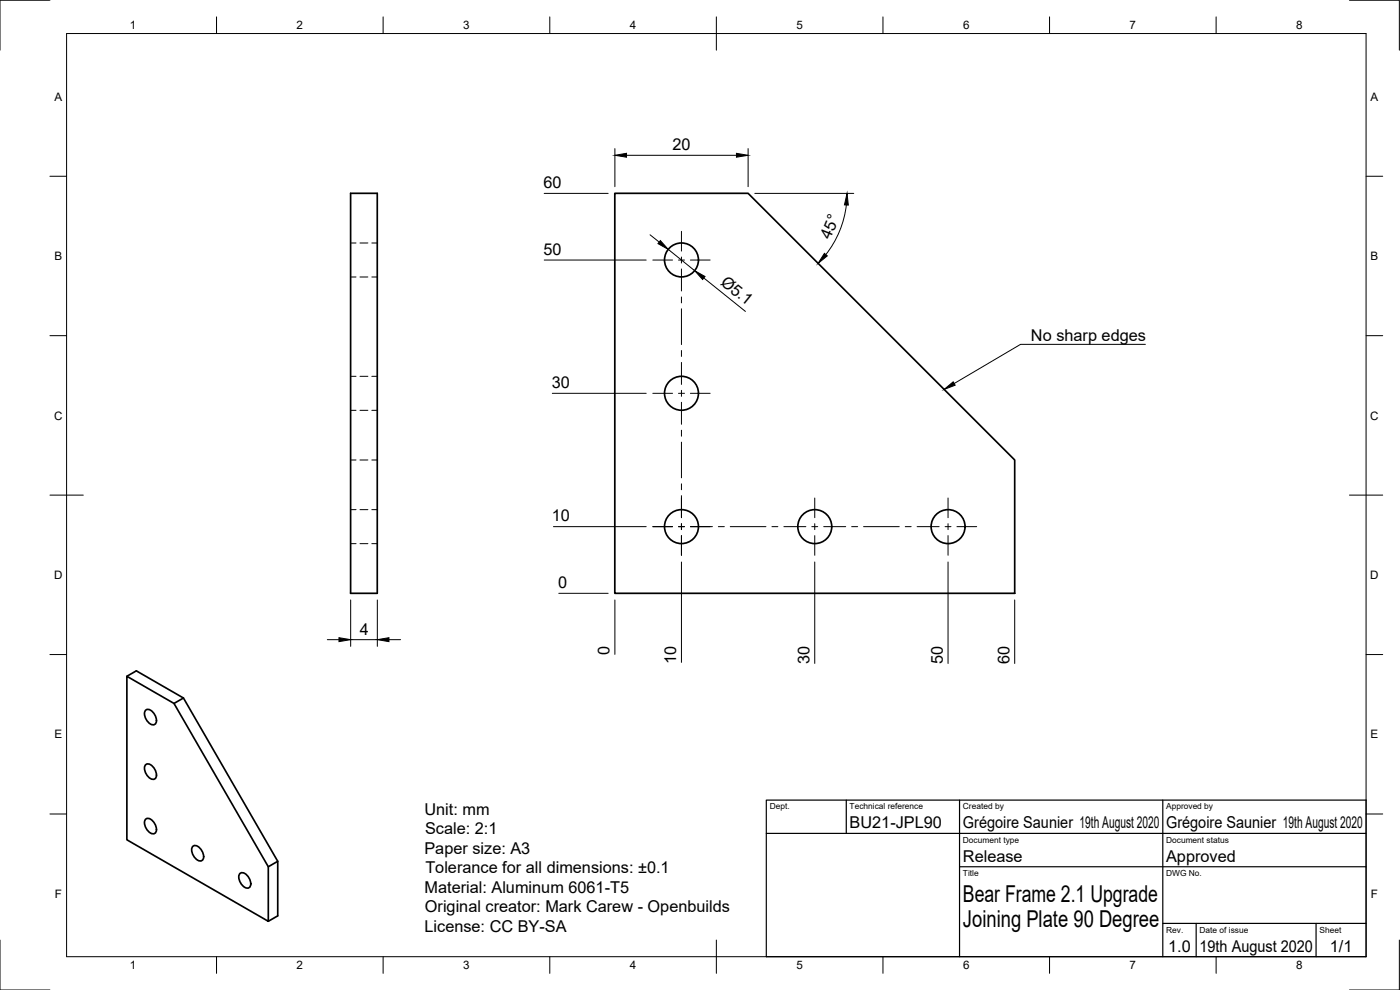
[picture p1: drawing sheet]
<svg xmlns="http://www.w3.org/2000/svg" width="420mm" height="297mm" viewBox="0 0 420 297" stroke-linecap="round" stroke-linejoin="round" font-family="sans-serif">
<!-- layer: Visible -->
<g fill="none" stroke="#000" stroke-width=".51">
<path d="M105.2 58h8v120h-8zM184.5 58h40l80 80v40h-120zM38.1 202.9l2.8-1.6 14.2 8.1 28.3 49v16.4l-2.9 1.6M38.1 202.9l14.1 8.2 28.3 49v16.3l-42.4-24.4zM43.6 213.2a1.59 1.59 0 0 1 2.5 .7l.6 1.1a1.46 1.46 0 0 1 .3 1.6 1.46 1.46 0 0 1-1.4 .8 3.5 3.5 0 0 1-2-4.2zM55.1 209.4l-2.9 1.7M43.6 229.6a1.59 1.59 0 0 1 2.5 .6l.6 1.2a1.46 1.46 0 0 1 .3 1.5 1.46 1.46 0 0 1-1.4 .9 3.5 3.5 0 0 1-2-4.2zM43.6 245.9a1.59 1.59 0 0 1 2.5 .7l.6 1.1a1.46 1.46 0 0 1 .3 1.6 1.46 1.46 0 0 1-1.4 .8 3.5 3.5 0 0 1-2-4.2zM57.8 254.1a1.59 1.59 0 0 1 2.4 .6l.7 1.2a1.46 1.46 0 0 1 .2 1.5 1.46 1.46 0 0 1-1.3 .9 3.5 3.5 0 0 1-2-4.2zM83.4 258.4l-2.9 1.7M71.9 262.2a1.59 1.59 0 0 1 2.5 .7l.6 1.1a1.46 1.46 0 0 1 .3 1.6 1.46 1.46 0 0 1-1.4 .8 3.5 3.5 0 0 1-2-4.2z"/>
<circle cx="204.5" cy="78" r="5.1"/>
<circle cx="204.5" cy="118" r="5.1"/>
<circle cx="204.5" cy="158" r="5.1"/>
<circle cx="244.5" cy="158" r="5.1"/>
<circle cx="284.5" cy="158" r="5.1"/>
</g>
<!-- layer: Hidden -->
<g fill="none" stroke="#000" stroke-width=".3">
<path d="M105.2 72.9h1.6M108 72.9h2.4M111.6 72.9h1.6M105.2 83.1h1.6M108 83.1h2.4M111.6 83.1h1.6M105.2 112.9h1.6M108 112.9h2.4M111.6 112.9h1.6M105.2 138h1.6M105.2 123.1h1.6M108 138h2.4"/>
<path d="M108 123.1h2.4M111.6 138h1.6M111.6 123.1h1.6M105.2 152.9h1.6M108 152.9h2.4M111.6 152.9h1.6M105.2 163.1h1.6M108 163.1h2.4M111.6 163.1h1.6"/>
</g>
<!-- layer: Border -->
<g fill="none" stroke="#000" stroke-width=".3">
<path d="M15 .1h-15v15M20 10.1h390v276.9h-390zM65 5.1v5M115 5.1v5M165 5.1v5M215 5.1v10M265 5.1v5M315 5.1v5M365 5.1v5M405 .1h15v15M15 52.9h5M410 52.9h5"/>
<path d="M15 100.7h5M410 100.7h5M15 148.6h10M405 148.6h10M15 196.4h5M410 196.4h5M15 244.2h5M410 244.2h5M0 282.1v14.9h15M65 287v5M115 287v5M165 287v5"/>
<path d="M215 282.1v9.9M265 287v5M315 287v5M365 287v5M420 282.1v14.9h-15"/>
</g>
<!-- layer: TitleBlock -->
<path d="M230 240.1h180v46.9h-180zM230 250h180M254 240.1v9.9M288 240.1v46.9M349 240.1v46.9M288 260.1h122M349 277.1h61M359 277.1v9.9M395 277.1v9.9" fill="none" stroke="#000" stroke-width=".36"/>
<!-- layer: Center Lines -->
<g fill="none" stroke="#000" stroke-width=".3">
<path d="M195.9 78h5.9M203.6 78h1.8M204.5 69.4v5.9M204.5 77.1v1.8M207.2 78h5.9M204.5 80.7v6.6M204.5 89.1v1.8M204.5 92.7v10.7M195.9 118h5.9M203.6 118h1.8M204.5 105.2v1.7M204.5 108.7v6.6"/>
<path d="M204.5 117.1v1.8M207.2 118h5.9M204.5 120.7v6.6M204.5 129.1v1.8M204.5 132.7v10.7M195.9 158h5.9M203.6 158h1.8M204.5 145.2v1.7M204.5 148.7v6.6M204.5 157.1v1.8M207.2 158h6.6M215.6 158h1.8"/>
<path d="M219.2 158h10.7M231.7 158h1.7M235.2 158h6.7M243.6 158h1.8M244.5 149.4v5.9M244.5 157.1v1.8M247.2 158h6.6M255.6 158h1.8M259.2 158h10.7M271.7 158h1.8M275.2 158h6.6M283.6 158h1.8"/>
<path d="M284.5 149.4v5.9M284.5 157.1v1.8M287.2 158h5.9M204.5 160.7v5.9M244.5 160.7v5.9M284.5 160.7v5.9"/>
</g>
<!-- layer: Dimensions -->
<g fill="none" stroke="#000" stroke-width=".3">
<path d="M163.3 58h19.2M184.5 44.6v11.4M188 46.6h33M224.5 44.6v11.4M226.5 58h29.7M163.3 78h30.6M195.1 70.4l2.7 2.2M200.6 74.8l7.9 6.4M254 61.5a29.7 29.7 0 0 1-6.2 14.9M211.2 83.4l12.5 10M165.8 118h28.1M166.1 158h27.8"/>
<path d="M167.7 178h14.8M204.5 168.6v30.1M244.5 168.6v30.5M284.5 168.6v30.5M98.2 191.9h3.5M105.2 180v13.9M105.2 191.9h8M113.2 180v13.9M116.7 191.9h3.5M184.5 180v16.3M304.5 180v19.1"/>
</g>
<path d="M184.5 46.6l3.5-.6v1.2zM221 46l3.5 .6-3.5 .6zM198.2 72.2l2.4 2.6-3.1-1.7zM247.4 76l.9 .8-2.8 2.2zM254.2 58l.4 3.5h-1.2zM208.5 81.2l3.1 1.8-.7 .9zM101.7 191.3l3.5 .6-3.5 .6zM113.2 191.9l3.5-.6v1.2z" fill="#000" stroke="#000" stroke-width=".3"/>
<!-- layer: Annotations -->
<path d="M283.3 116.8l2.8-2.2 .6 1z" fill="#000" stroke="#000" stroke-width=".3"/>
<path d="M343.7 103.3h-37.4l-19.9 11.8" fill="none" stroke="#000" stroke-width=".3"/>
<g font-size="7">
<text x="289" y="270.6">Bear Frame 2.1 Upgrade</text>
<text x="289" y="278.1">Joining Plate 90 Degree</text>
</g>
<g font-size="4.9">
<text x="201.8" y="45">20</text>
<text x="163.1" y="56.5">60</text>
<text x="163.1" y="76.5">50</text>
<text x="249.2" y="72.1" transform="rotate(-67 249.2 72.1)">45°</text>
<text x="216" y="85.1" transform="rotate(39 216 85.1)">Ø5.1</text>
<text x="309.4" y="102.3">No sharp edges</text>
<text x="165.6" y="116.5">30</text>
<text x="165.6" y="156.4">10</text>
<text x="167.5" y="176.5">0</text>
<text x="108" y="190.4">4</text>
<text x="183" y="196.6" transform="rotate(-90 183 196.6)">0</text>
<text x="203" y="199.3" transform="rotate(-90 203 199.3)">10</text>
<text x="243" y="199.3" transform="rotate(-90 243 199.3)">30</text>
<text x="283" y="199.3" transform="rotate(-90 283 199.3)">50</text>
<text x="303" y="199.3" transform="rotate(-90 303 199.3)">60</text>
<text x="127.4" y="244.4">Unit: mm</text>
<text x="127.6" y="250.3">Scale: 2:1</text>
<text x="255" y="248.5">BU21-JPL90</text>
<text x="289" y="248.5">Grégoire Saunier 19th August 2020</text>
<text x="350" y="248.5">Grégoire Saunier 19th August 2020</text>
<text x="127.4" y="256.1">Paper size: A3</text>
<text x="127.7" y="262.1">Tolerance for all dimensions: ±0.1</text>
<text x="289" y="258.6">Release</text>
<text x="350" y="258.6">Approved</text>
<text x="127.4" y="267.9">Material: Aluminum 6061-T5</text>
<text x="127.5" y="273.8">Original creator: Mark Carew - Openbuilds</text>
<text x="127.4" y="279.7">License: CC BY-SA</text>
<text x="350.6" y="285.7">1.0</text>
<text x="360" y="285.5">19th August 2020</text>
<text x="399.1" y="285.7">1/1</text>
</g>
<g font-size="3.5">
<text x="39" y="8.8">1</text>
<text x="89" y="8.8">2</text>
<text x="139" y="8.8">3</text>
<text x="189" y="8.8">4</text>
<text x="239" y="8.8">5</text>
<text x="289" y="8.8">6</text>
<text x="339" y="8.8">7</text>
<text x="389" y="8.8">8</text>
<text x="16.3" y="30.2">A</text>
<text x="411.3" y="30.2">A</text>
<text x="16.3" y="78">B</text>
<text x="411.3" y="78">B</text>
<text x="16.2" y="125.9">C</text>
<text x="411.2" y="125.9">C</text>
<text x="16.2" y="173.7">D</text>
<text x="411.2" y="173.7">D</text>
<text x="16.3" y="221.6">E</text>
<text x="411.3" y="221.6">E</text>
<text x="16.4" y="269.4">F</text>
<text x="411.4" y="269.4">F</text>
<text x="39" y="290.8">1</text>
<text x="89" y="290.8">2</text>
<text x="139" y="290.8">3</text>
<text x="189" y="290.8">4</text>
<text x="239" y="290.8">5</text>
<text x="289" y="290.8">6</text>
<text x="339" y="290.8">7</text>
<text x="389" y="290.8">8</text>
</g>
<g font-size="2.5">
<text x="231" y="242.9">Dept.</text>
<text x="255" y="242.9">Technical reference</text>
<text x="289" y="242.9">Created by</text>
<text x="350" y="242.9">Approved by</text>
<text x="289" y="252.8">Document type</text>
<text x="350" y="252.8">Document status</text>
<text x="289" y="262.9">Title</text>
<text x="350" y="262.9">DWG No.</text>
<text x="350" y="279.9">Rev.</text>
<text x="360" y="279.9">Date of issue</text>
<text x="396" y="279.9">Sheet</text>
</g>
</svg>
